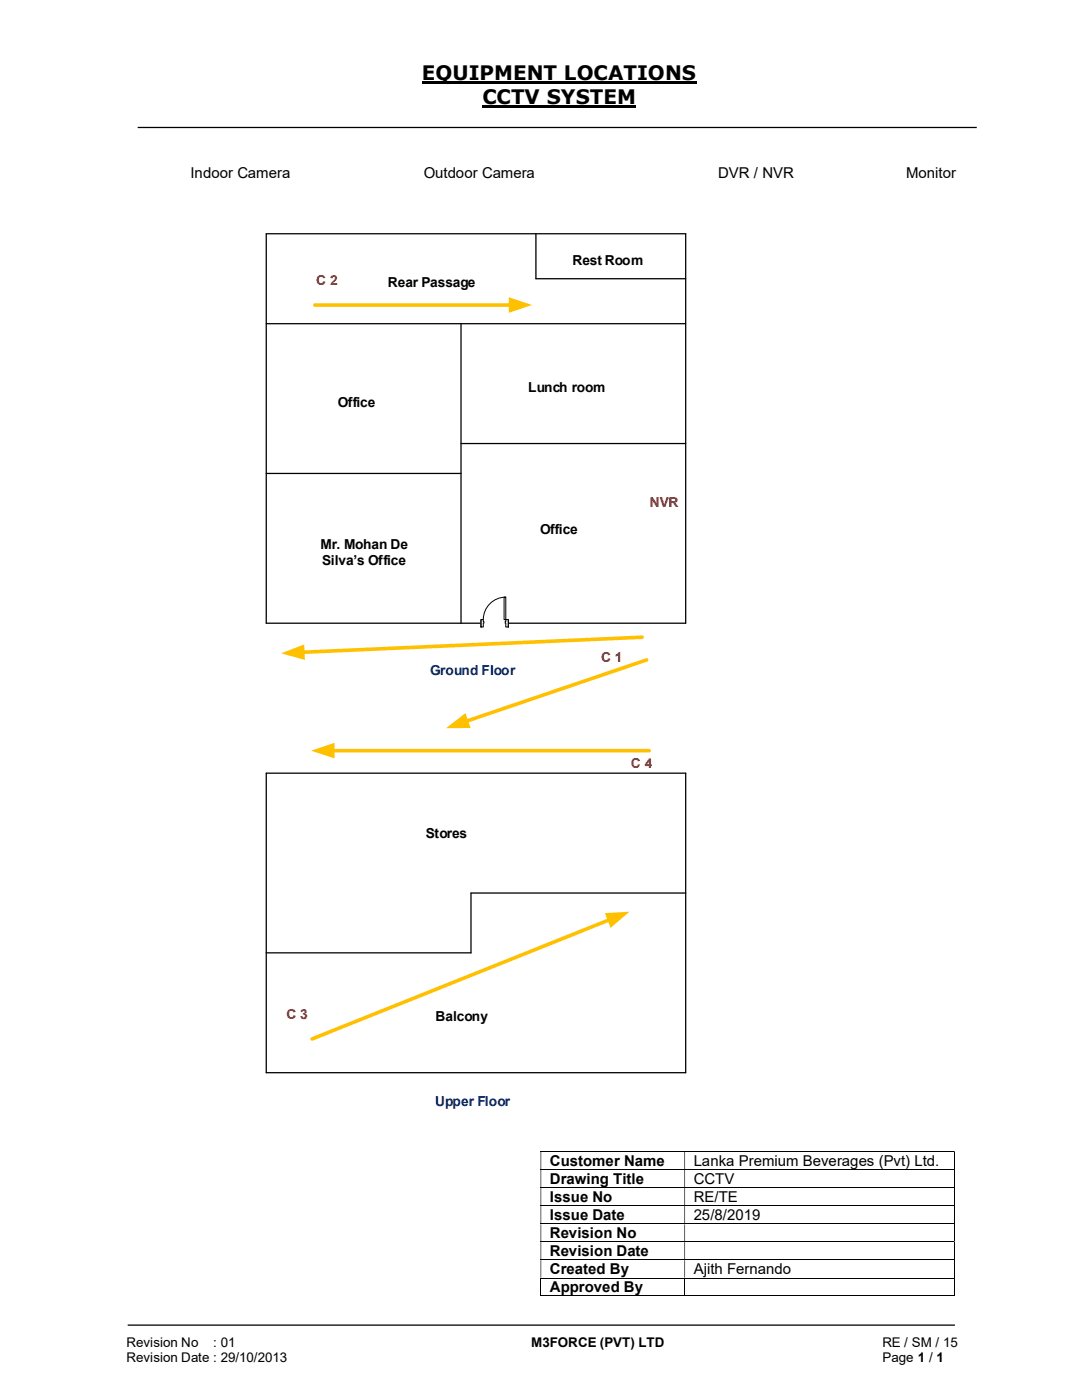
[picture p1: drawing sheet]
<svg xmlns="http://www.w3.org/2000/svg" width="216mm" height="279mm" viewBox="0 0 216 279" stroke-linecap="round" stroke-linejoin="round" font-family="sans-serif">
<path d="M84.2 16.5h54.8M96.3 21.3h30.7" fill="none" stroke="#000" stroke-width=".42"/>
<path d="M27.5 25.4h167.4M53.1 46.7h83.7M106.9 46.7v8.9h29.9M53.1 64.6h83.7M92 64.6v59.8M53.1 94.5h38.9M92 88.5h44.8M53.1 124.4h83.7M53.1 154.3h83.7M136.8 178.2h-42.8v12h-40.9M53.1 214.1h83.7M25.5 264.5h165" fill="none" stroke="#000" stroke-width=".25"/>
<g fill="none" stroke="#000" stroke-width=".2">
<path d="M107.9 229.8h82.5M107.9 233.4h82.5M107.9 237h82.5M190.5 229.9v3.4M190.5 233.5v3.4M190.5 237.1v3.4M107.9 240.6h82.5M107.9 244.3h82.5M107.9 247.8h82.5M107.9 251.4h82.5M107.9 255.1h82.5M107.9 258.6h28.7"/>
<path d="M107.9 255.1v3.6M136.6 255.1v3.6M136.7 258.6h53.7M190.5 240.7v3.5M190.5 244.3v3.4M190.5 247.9v3.4M190.5 251.5v3.5M190.5 255.1v3.6"/>
</g>
<g fill="#000">
<path d="M190.4 229.7h.1v.2h-.1zM107.9 229.9h.1v3.4h-.1zM136.6 229.9h.1v3.4h-.1z" fill-rule="evenodd"/>
<path d="M190.4 233.3h.1v.2h-.1zM107.9 233.5h.1v3.4h-.1zM136.6 233.5h.1v3.4h-.1z" fill-rule="evenodd"/>
<path d="M190.4 236.9h.1v.2h-.1zM107.9 237.1h.1v3.4h-.1zM136.6 237.1h.1v3.4h-.1z" fill-rule="evenodd"/>
<path d="M190.4 240.5h.1v.2h-.1zM107.9 240.7h.1v3.5h-.1zM136.6 240.7h.1v3.5h-.1z" fill-rule="evenodd"/>
<path d="M190.4 244.2h.1v.1h-.1zM107.9 244.3h.1v3.4h-.1zM136.6 244.3h.1v3.4h-.1z" fill-rule="evenodd"/>
<path d="M190.4 247.7h.1v.2h-.1zM107.9 247.9h.1v3.4h-.1zM136.6 247.9h.1v3.4h-.1z" fill-rule="evenodd"/>
<path d="M190.4 251.3h.1v.2h-.1zM107.9 251.5h.1v3.5h-.1zM136.6 251.5h.1v3.5h-.1z" fill-rule="evenodd"/>
</g>
<path d="M190.4 255h.1v.1h-.1zM190.4 258.6h.1v.1h-.1z" fill="#000"/>
<path d="M128.1 127.2l-67.7 3" fill="none" stroke="#ffc000" stroke-width=".72"/>
<path d="M56.1 130.4l4.6-1.8 .1 3.1z" fill="#ffc000"/>
<path d="M62.8 60.9h39.1" fill="none" stroke="#ffc000" stroke-width=".72"/>
<path d="M101.5 59.3l4.7 1.6-4.7 1.5z" fill="#ffc000"/>
<path d="M66.3 149.8h63.2" fill="none" stroke="#ffc000" stroke-width=".72"/>
<path d="M62.1 149.8l4.7-1.5v3z" fill="#ffc000"/>
<path d="M121.6 183.6l-59.3 23.7" fill="none" stroke="#ffc000" stroke-width=".72"/>
<path d="M120.7 182.2l4.9-.3-3.8 3.3z" fill="#ffc000"/>
<path d="M53.1 46.7v77.7M136.8 46.7v77.7" fill="none" stroke="#000" stroke-width=".25"/>
<path d="M129 131.7l-36 12.2" fill="none" stroke="#ffc000" stroke-width=".72"/>
<path d="M89 145.3l3.9-3 1 3z" fill="#ffc000"/>
<path d="M96 123.6h5.4v1.6h-5.4z" fill="#fff"/>
<path d="M96 123.6h5.4v1.6h-5.4z" fill="none" stroke="#fff" stroke-width=".2"/>
<path d="M100.9 123.7v1.4h.5v-1.4zM96 123.7h.4v1.4h-.4z" fill-rule="evenodd" fill="#fff"/>
<path d="M96.4 124v-.3h-.4v1.4h.4v-.7M100.9 124v-.3h.5v1.4h-.5v-.7" fill="none" stroke="#000" stroke-width=".2"/>
<path d="M100.8 124v.4h.1v-.4zM96.4 124h.2v.4h-.2z" fill-rule="evenodd" fill="#fff"/>
<path d="M100.9 119.2a4.5 4.5 0 0 0-4.5 4.5M96 123.7v1.4M96.4 124h.2v.4h-.2M100.9 124h-.1v.4h.1M101.4 123.7v1.4" fill="none" stroke="#000" stroke-width=".2"/>
<path d="M100.6 119.2h.3v4.5h-.3z" fill-rule="evenodd" fill="#fff"/>
<path d="M100.6 119.2h.3v4.5h-.3z" fill="none" stroke="#000" stroke-width=".2"/>
<path d="M53.1 154.3v59.8M136.8 154.3v59.8" fill="none" stroke="#000" stroke-width=".25"/>
<g font-size="4">
<text x="84.2" y="16">EQUIPMENT LOCATIONS</text>
<text x="96.3" y="20.8">CCTV SYSTEM</text>
</g>
<g font-size="3">
<text x="38" y="35.5">Indoor Camera</text>
<text x="84.5" y="35.5">Outdoor Camera</text>
<text x="143.3" y="35.5">DVR / NVR</text>
<text x="180.8" y="35.5">Monitor</text>
<text x="109.7" y="232.7">Customer Name</text>
<text x="138.4" y="232.7">Lanka Premium Beverages (Pvt) Ltd.</text>
<text x="109.7" y="236.3">Drawing Title</text>
<text x="109.7" y="239.9">Issue No</text>
<text x="138.4" y="236.3">CCTV</text>
<text x="138.4" y="239.9">RE/TE</text>
<text x="109.7" y="243.5">Issue Date</text>
<text x="138.4" y="243.5">25/8/2019</text>
<text x="109.7" y="247.1">Revision No</text>
<text x="109.7" y="250.7">Revision Date</text>
<text x="109.7" y="254.3">Created By</text>
<text x="109.7" y="257.9">Approved By</text>
<text x="138.4" y="254.3">Ajith Fernando</text>
</g>
<g font-size="2.7">
<text x="114.2" y="52.8">Rest Room</text>
<text x="77.4" y="57.3">Rear Passage</text>
<text x="67.4" y="81.2">Office</text>
<text x="105.4" y="78.3">Lunch room</text>
<text x="107.8" y="106.6">Office</text>
<text x="64" y="109.6">Mr. Mohan De</text>
<text x="64.3" y="112.7">Silva’s Office</text>
<text x="85" y="167.2">Stores</text>
<text x="86.9" y="203.8">Balcony</text>
<text x="25.2" y="268.8">Revision No</text>
<text x="42.6" y="268.8">: 01</text>
<text x="106" y="268.8">M3FORCE (PVT) LTD</text>
<text x="176.1" y="268.8">RE / SM / 15</text>
<text x="25.2" y="271.8">Revision Date : 29/10/2013</text>
<text x="176.1" y="271.8">Page 1 / 1</text>
</g>
<g font-size="2.7" fill="#c00000">
<text x="63.1" y="56.9">C 2</text>
<text x="129.7" y="101.1">NVR</text>
<text x="119.9" y="132">C 1</text>
<text x="125.9" y="153.3">C 4</text>
<text x="57.1" y="203.4">C 3</text>
</g>
<g font-size="2.7" fill="#002060">
<text x="85.9" y="134.6">Ground Floor</text>
<text x="86.8" y="220.6">Upper Floor</text>
</g>
</svg>
